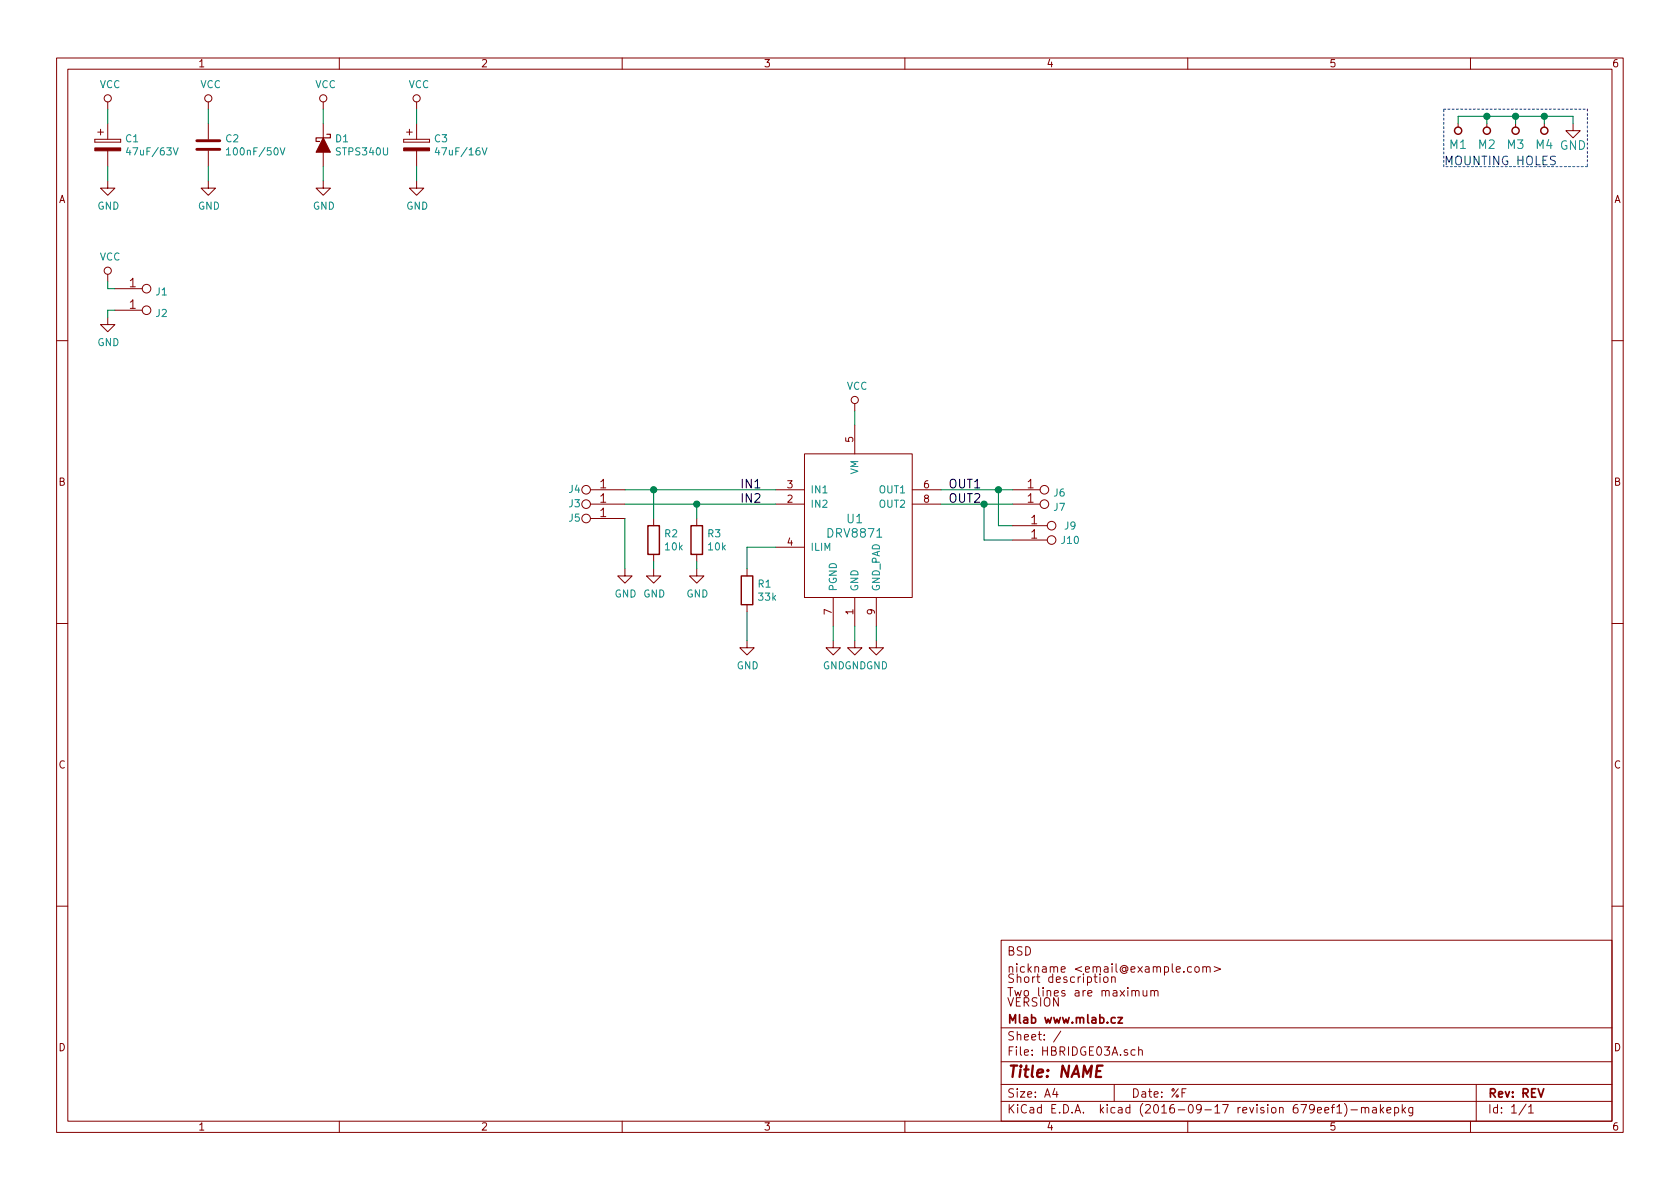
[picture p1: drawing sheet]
EESchema Schematic File Version 2
LIBS:74xgxx
LIBS:74xx
LIBS:actel
LIBS:adc-dac
LIBS:Altera
LIBS:analog_devices
LIBS:analog_switches
LIBS:atmel
LIBS:audio
LIBS:brooktre
LIBS:cmos4000
LIBS:conn
LIBS:contrib
LIBS:cypress
LIBS:dc-dc
LIBS:device
LIBS:digital-audio
LIBS:diode
LIBS:display
LIBS:dsp
LIBS:ESD_Protection
LIBS:ftdi
LIBS:gennum
LIBS:hc11
LIBS:intel
LIBS:interface
LIBS:ir
LIBS:Lattice
LIBS:linear
LIBS:logo
LIBS:maxim
LIBS:memory
LIBS:microchip_dspic33dsc
LIBS:microchip
LIBS:microchip_pic10mcu
LIBS:microchip_pic12mcu
LIBS:microchip_pic16mcu
LIBS:microchip_pic18mcu
LIBS:microchip_pic32mcu
LIBS:microcontrollers
LIBS:mlab_header
LIBS:mlab_mechanical
LIBS:motor_drivers
LIBS:motorola
LIBS:msp430
LIBS:nordicsemi
LIBS:nxp_armmcu
LIBS:onsemi
LIBS:opto
LIBS:Oscillators
LIBS:philips
LIBS:powerint
LIBS:power
LIBS:Power_Management
LIBS:pspice
LIBS:references
LIBS:regul
LIBS:relays
LIBS:rfcom
LIBS:sensors
LIBS:silabs
LIBS:siliconi
LIBS:stm32
LIBS:stm8
LIBS:supertex
LIBS:switches
LIBS:texas
LIBS:transf
LIBS:transistors
LIBS:valves
LIBS:video
LIBS:Xicor
LIBS:Zilog
LIBS:MLAB_BATERY
LIBS:MLAB_CONNECTORS
LIBS:MLAB_D
LIBS:MLAB_DISPLAY
LIBS:MLAB_IO
LIBS:MLAB_Jumpers
LIBS:MLAB_SW
LIBS:MLAB_T
LIBS:MLAB_U
LIBS:MLAB_TR
LIBS:HBRIDGE03A-cache
EELAYER 25 0
EELAYER END
$Descr A4 11693 8268
encoding utf-8
Sheet 1 1
Title "NAME"
Date "%F"
Rev "REV"
Comp "Mlab www.mlab.cz"
Comment1 "VERSION"
Comment2 "Short description \\nTwo lines are maximum"
Comment3 "nickname <email@example.com>"
Comment4 "BSD"
$EndDescr
$Comp
L HOLE M1
U 1 1
P 10150 900
F 0 "M1" V 10050 900 60  0000 C CNN
F 1 "HOLE" H 10150 800 60  0001 C CNN
F 2 "Mlab_Mechanical:MountingHole_3mm" H 10150 900 60  0001 C CNN
F 3 "" H 10150 900 60  0000 C CNN
	1    10150 900 
	0    -1   -1   0   
$EndComp
$Comp
L HOLE M2
U 1 1
P 10350 900
F 0 "M2" V 10250 900 60  0000 C CNN
F 1 "HOLE" H 10350 800 60  0001 C CNN
F 2 "Mlab_Mechanical:MountingHole_3mm" H 10350 900 60  0001 C CNN
F 3 "" H 10350 900 60  0000 C CNN
	1    10350 900 
	0    -1   -1   0   
$EndComp
$Comp
L HOLE M3
U 1 1
P 10550 900
F 0 "M3" V 10450 900 60  0000 C CNN
F 1 "HOLE" H 10550 800 60  0001 C CNN
F 2 "Mlab_Mechanical:MountingHole_3mm" H 10550 900 60  0001 C CNN
F 3 "" H 10550 900 60  0000 C CNN
	1    10550 900 
	0    -1   -1   0   
$EndComp
$Comp
L HOLE M4
U 1 1
P 10750 900
F 0 "M4" V 10650 900 60  0000 C CNN
F 1 "HOLE" H 10750 800 60  0001 C CNN
F 2 "Mlab_Mechanical:MountingHole_3mm" H 10750 900 60  0001 C CNN
F 3 "" H 10750 900 60  0000 C CNN
	1    10750 900 
	0    -1   -1   0   
$EndComp
$Comp
L GND #PWR01
U 1 1
P 10950 850
F 0 "#PWR01" H 10950 600 60  0001 C CNN
F 1 "GND" H 10950 700 60  0000 C CNN
F 2 "" H 10950 850 60  0000 C CNN
F 3 "" H 10950 850 60  0000 C CNN
	1    10950 850 
	1    0    0    -1  
$EndComp
Text Notes 10050 1150 0    60   ~ 0
MOUNTING HOLES
Wire Notes Line
	10050 1150 10050 750 
Wire Notes Line
	11050 1150 10050 1150
Wire Notes Line
	11050 750  11050 1150
Wire Notes Line
	10050 750  11050 750 
Connection ~ 10750 800 
Wire Wire Line
	10750 850  10750 800 
Connection ~ 10550 800 
Wire Wire Line
	10550 850  10550 800 
Connection ~ 10350 800 
Wire Wire Line
	10350 850  10350 800 
Wire Wire Line
	10150 800  10150 850 
Wire Wire Line
	10950 800  10150 800 
Wire Wire Line
	10950 850  10950 800 
$Comp
L DRV8871 U1
U 1 1
P 5950 3650
F 0 "U1" H 5950 3700 60  0000 C CNN
F 1 "DRV8871" H 5950 3600 60  0000 C CNN
F 2 "Mlab_IO:HSOP-8" H 5950 3650 60  0001 C CNN
F 3 "" H 5950 3650 60  0001 C CNN
	1    5950 3650
	1    0    0    -1  
$EndComp
$Comp
L GND #PWR02
U 1 1
P 5800 4450
F 0 "#PWR02" H 5800 4200 50  0001 C CNN
F 1 "GND" H 5805 4277 50  0000 C CNN
F 2 "" H 5800 4450 50  0000 C CNN
F 3 "" H 5800 4450 50  0000 C CNN
	1    5800 4450
	1    0    0    -1  
$EndComp
$Comp
L GND #PWR03
U 1 1
P 5950 4450
F 0 "#PWR03" H 5950 4200 50  0001 C CNN
F 1 "GND" H 5955 4277 50  0000 C CNN
F 2 "" H 5950 4450 50  0000 C CNN
F 3 "" H 5950 4450 50  0000 C CNN
	1    5950 4450
	1    0    0    -1  
$EndComp
$Comp
L GND #PWR04
U 1 1
P 6100 4450
F 0 "#PWR04" H 6100 4200 50  0001 C CNN
F 1 "GND" H 6105 4277 50  0000 C CNN
F 2 "" H 6100 4450 50  0000 C CNN
F 3 "" H 6100 4450 50  0000 C CNN
	1    6100 4450
	1    0    0    -1  
$EndComp
Wire Wire Line
	5800 4450 5800 4350
Wire Wire Line
	5950 4450 5950 4350
Wire Wire Line
	6100 4450 6100 4350
$Comp
L VCC #PWR05
U 1 1
P 5950 2850
F 0 "#PWR05" H 5950 2700 50  0001 C CNN
F 1 "VCC" H 5967 3023 50  0000 C CNN
F 2 "" H 5950 2850 50  0000 C CNN
F 3 "" H 5950 2850 50  0000 C CNN
	1    5950 2850
	1    0    0    -1  
$EndComp
Wire Wire Line
	5950 2950 5950 2850
$Comp
L CONN1_1 J6
U 1 1
P 7350 3450
F 0 "J6" H 7329 3480 50  0000 L CNN
F 1 "CONN1_1" H 7450 3400 40  0001 C CNN
F 2 "Mlab_CON:WAGO256" H 7400 3400 60  0001 C CNN
F 3 "" H 7400 3400 60  0000 C CNN
	1    7350 3450
	1    0    0    -1  
$EndComp
$Comp
L CONN1_1 J7
U 1 1
P 7350 3550
F 0 "J7" H 7329 3580 50  0000 L CNN
F 1 "CONN1_1" H 7450 3500 40  0001 C CNN
F 2 "Mlab_CON:WAGO256" H 7400 3500 60  0001 C CNN
F 3 "" H 7400 3500 60  0000 C CNN
	1    7350 3550
	1    0    0    -1  
$EndComp
Wire Wire Line
	6550 3400 7050 3400
Wire Wire Line
	6550 3500 7050 3500
Text Label 6600 3400 0    60   ~ 0
OUT1
Text Label 6600 3500 0    60   ~ 0
OUT2
$Comp
L JUMP_2x1 J3
U 1 1
P 3950 3250
F 0 "J3" H 3900 3500 50  0000 C CNN
F 1 "JUMP_2x1" V 3950 3400 40  0001 C CNN
F 2 "Mlab_Pin_Headers:Straight_2x01" H 3950 3250 60  0001 C CNN
F 3 "" H 3950 3250 60  0000 C CNN
	1    3950 3250
	-1   0    0    1   
$EndComp
$Comp
L JUMP_2x1 J4
U 1 1
P 3950 3350
F 0 "J4" H 3900 3400 50  0000 C CNN
F 1 "JUMP_2x1" V 3950 3500 40  0001 C CNN
F 2 "Mlab_Pin_Headers:Straight_2x01" H 3950 3350 60  0001 C CNN
F 3 "" H 3950 3350 60  0000 C CNN
	1    3950 3350
	-1   0    0    1   
$EndComp
Wire Wire Line
	4350 3400 5400 3400
Wire Wire Line
	4350 3500 5400 3500
Text Label 5150 3400 0    60   ~ 0
IN1
Text Label 5150 3500 0    60   ~ 0
IN2
$Comp
L R R1
U 1 1
P 5200 4100
F 0 "R1" H 5270 4146 50  0000 L CNN
F 1 "33k" H 5270 4055 50  0000 L CNN
F 2 "Mlab_R:SMD-0805" V 5130 4100 50  0001 C CNN
F 3 "" H 5200 4100 50  0000 C CNN
	1    5200 4100
	1    0    0    -1  
$EndComp
$Comp
L GND #PWR06
U 1 1
P 5200 4450
F 0 "#PWR06" H 5200 4200 50  0001 C CNN
F 1 "GND" H 5205 4277 50  0000 C CNN
F 2 "" H 5200 4450 50  0000 C CNN
F 3 "" H 5200 4450 50  0000 C CNN
	1    5200 4450
	1    0    0    -1  
$EndComp
Wire Wire Line
	5200 4250 5200 4450
Wire Wire Line
	5200 3950 5200 3800
Wire Wire Line
	5200 3800 5400 3800
$Comp
L VCC #PWR07
U 1 1
P 750 750
F 0 "#PWR07" H 750 600 50  0001 C CNN
F 1 "VCC" H 767 923 50  0000 C CNN
F 2 "" H 750 750 50  0000 C CNN
F 3 "" H 750 750 50  0000 C CNN
	1    750  750 
	1    0    0    -1  
$EndComp
$Comp
L CP C1
U 1 1
P 750 1000
F 0 "C1" H 868 1046 50  0000 L CNN
F 1 "47uF/63V" H 868 955 50  0000 L CNN
F 2 "Capacitors_ThroughHole:C_Radial_D6.3_L11.2_P2.5" H 788 850 50  0001 C CNN
F 3 "" H 750 1000 50  0000 C CNN
	1    750  1000
	1    0    0    -1  
$EndComp
$Comp
L C C2
U 1 1
P 1450 1000
F 0 "C2" H 1565 1046 50  0000 L CNN
F 1 "100nF/50V" H 1565 955 50  0000 L CNN
F 2 "Mlab_R:SMD-0805" H 1488 850 50  0001 C CNN
F 3 "" H 1450 1000 50  0000 C CNN
	1    1450 1000
	1    0    0    -1  
$EndComp
$Comp
L VCC #PWR08
U 1 1
P 1450 750
F 0 "#PWR08" H 1450 600 50  0001 C CNN
F 1 "VCC" H 1467 923 50  0000 C CNN
F 2 "" H 1450 750 50  0000 C CNN
F 3 "" H 1450 750 50  0000 C CNN
	1    1450 750 
	1    0    0    -1  
$EndComp
$Comp
L GND #PWR09
U 1 1
P 750 1250
F 0 "#PWR09" H 750 1000 50  0001 C CNN
F 1 "GND" H 755 1077 50  0000 C CNN
F 2 "" H 750 1250 50  0000 C CNN
F 3 "" H 750 1250 50  0000 C CNN
	1    750  1250
	1    0    0    -1  
$EndComp
$Comp
L GND #PWR010
U 1 1
P 1450 1250
F 0 "#PWR010" H 1450 1000 50  0001 C CNN
F 1 "GND" H 1455 1077 50  0000 C CNN
F 2 "" H 1450 1250 50  0000 C CNN
F 3 "" H 1450 1250 50  0000 C CNN
	1    1450 1250
	1    0    0    -1  
$EndComp
Wire Wire Line
	750  1250 750  1150
Wire Wire Line
	1450 1250 1450 1150
Wire Wire Line
	750  850  750  750 
Wire Wire Line
	1450 850  1450 750 
$Comp
L D_Schottky D1
U 1 1
P 2250 1000
F 0 "D1" V 2204 1079 50  0000 L CNN
F 1 "STPS340U" V 2295 1079 50  0000 L CNN
F 2 "Mlab_D:Diode-SMB_Standard" H 2250 1000 50  0001 C CNN
F 3 "" H 2250 1000 50  0000 C CNN
	1    2250 1000
	0    1    1    0   
$EndComp
$Comp
L VCC #PWR011
U 1 1
P 2250 750
F 0 "#PWR011" H 2250 600 50  0001 C CNN
F 1 "VCC" H 2267 923 50  0000 C CNN
F 2 "" H 2250 750 50  0000 C CNN
F 3 "" H 2250 750 50  0000 C CNN
	1    2250 750 
	1    0    0    -1  
$EndComp
$Comp
L GND #PWR012
U 1 1
P 2250 1250
F 0 "#PWR012" H 2250 1000 50  0001 C CNN
F 1 "GND" H 2255 1077 50  0000 C CNN
F 2 "" H 2250 1250 50  0000 C CNN
F 3 "" H 2250 1250 50  0000 C CNN
	1    2250 1250
	1    0    0    -1  
$EndComp
Wire Wire Line
	2250 1250 2250 1150
Wire Wire Line
	2250 850  2250 750 
$Comp
L GND #PWR013
U 1 1
P 4350 3950
F 0 "#PWR013" H 4350 3700 50  0001 C CNN
F 1 "GND" H 4355 3777 50  0000 C CNN
F 2 "" H 4350 3950 50  0000 C CNN
F 3 "" H 4350 3950 50  0000 C CNN
	1    4350 3950
	1    0    0    -1  
$EndComp
$Comp
L JUMP_2x1 J5
U 1 1
P 3950 3450
F 0 "J5" H 3900 3600 50  0000 C CNN
F 1 "JUMP_2x1" V 3950 3600 40  0001 C CNN
F 2 "Mlab_Pin_Headers:Straight_2x01" H 3950 3450 60  0001 C CNN
F 3 "" H 3950 3450 60  0000 C CNN
	1    3950 3450
	-1   0    0    1   
$EndComp
$Comp
L CONN1_1 J1
U 1 1
P 1100 2050
F 0 "J1" H 1079 2080 50  0000 L CNN
F 1 "CONN1_1" H 1200 2000 40  0001 C CNN
F 2 "Mlab_CON:WAGO256" H 1150 2000 60  0001 C CNN
F 3 "" H 1150 2000 60  0000 C CNN
	1    1100 2050
	1    0    0    -1  
$EndComp
$Comp
L CONN1_1 J2
U 1 1
P 1100 2200
F 0 "J2" H 1079 2230 50  0000 L CNN
F 1 "CONN1_1" H 1200 2150 40  0001 C CNN
F 2 "Mlab_CON:WAGO256" H 1150 2150 60  0001 C CNN
F 3 "" H 1150 2150 60  0000 C CNN
	1    1100 2200
	1    0    0    -1  
$EndComp
$Comp
L GND #PWR014
U 1 1
P 750 2200
F 0 "#PWR014" H 750 1950 50  0001 C CNN
F 1 "GND" H 755 2027 50  0000 C CNN
F 2 "" H 750 2200 50  0000 C CNN
F 3 "" H 750 2200 50  0000 C CNN
	1    750  2200
	1    0    0    -1  
$EndComp
$Comp
L VCC #PWR015
U 1 1
P 750 1950
F 0 "#PWR015" H 750 1800 50  0001 C CNN
F 1 "VCC" H 767 2123 50  0000 C CNN
F 2 "" H 750 1950 50  0000 C CNN
F 3 "" H 750 1950 50  0000 C CNN
	1    750  1950
	1    0    0    -1  
$EndComp
Wire Wire Line
	750  1950 750  2000
Wire Wire Line
	750  2000 800  2000
Wire Wire Line
	750  2200 750  2150
Wire Wire Line
	750  2150 800  2150
$Comp
L VCC #PWR016
U 1 1
P 2900 750
F 0 "#PWR016" H 2900 600 50  0001 C CNN
F 1 "VCC" H 2917 923 50  0000 C CNN
F 2 "" H 2900 750 50  0000 C CNN
F 3 "" H 2900 750 50  0000 C CNN
	1    2900 750 
	1    0    0    -1  
$EndComp
$Comp
L CP C3
U 1 1
P 2900 1000
F 0 "C3" H 3018 1046 50  0000 L CNN
F 1 "47uF/16V" H 3018 955 50  0000 L CNN
F 2 "Mlab_C:TantalC_SizeC_Reflow" H 2938 850 50  0001 C CNN
F 3 "" H 2900 1000 50  0000 C CNN
	1    2900 1000
	1    0    0    -1  
$EndComp
$Comp
L GND #PWR017
U 1 1
P 2900 1250
F 0 "#PWR017" H 2900 1000 50  0001 C CNN
F 1 "GND" H 2905 1077 50  0000 C CNN
F 2 "" H 2900 1250 50  0000 C CNN
F 3 "" H 2900 1250 50  0000 C CNN
	1    2900 1250
	1    0    0    -1  
$EndComp
Wire Wire Line
	2900 1250 2900 1150
Wire Wire Line
	2900 850  2900 750 
Wire Wire Line
	6950 3400 6950 3650
Wire Wire Line
	6950 3650 7050 3650
Connection ~ 6950 3400
Wire Wire Line
	6850 3500 6850 3750
Wire Wire Line
	6850 3750 7050 3750
Connection ~ 6850 3500
Wire Wire Line
	4350 3600 4350 3950
$Comp
L R R2
U 1 1
P 4550 3750
F 0 "R2" H 4620 3796 50  0000 L CNN
F 1 "10k" H 4620 3705 50  0000 L CNN
F 2 "Mlab_R:SMD-0805" V 4480 3750 50  0001 C CNN
F 3 "" H 4550 3750 50  0000 C CNN
	1    4550 3750
	1    0    0    -1  
$EndComp
$Comp
L R R3
U 1 1
P 4850 3750
F 0 "R3" H 4920 3796 50  0000 L CNN
F 1 "10k" H 4920 3705 50  0000 L CNN
F 2 "Mlab_R:SMD-0805" V 4780 3750 50  0001 C CNN
F 3 "" H 4850 3750 50  0000 C CNN
	1    4850 3750
	1    0    0    -1  
$EndComp
Wire Wire Line
	4550 3400 4550 3600
Connection ~ 4550 3400
Wire Wire Line
	4850 3500 4850 3600
Connection ~ 4850 3500
$Comp
L GND #PWR020
U 1 1
P 4550 3950
F 0 "#PWR020" H 4550 3700 50  0001 C CNN
F 1 "GND" H 4555 3777 50  0000 C CNN
F 2 "" H 4550 3950 50  0000 C CNN
F 3 "" H 4550 3950 50  0000 C CNN
	1    4550 3950
	1    0    0    -1  
$EndComp
$Comp
L GND #PWR021
U 1 1
P 4850 3950
F 0 "#PWR021" H 4850 3700 50  0001 C CNN
F 1 "GND" H 4855 3777 50  0000 C CNN
F 2 "" H 4850 3950 50  0000 C CNN
F 3 "" H 4850 3950 50  0000 C CNN
	1    4850 3950
	1    0    0    -1  
$EndComp
Wire Wire Line
	4850 3950 4850 3900
Wire Wire Line
	4550 3950 4550 3900
$Comp
L JUMP_2x1 J9
U 1 1
P 7450 3800
F 0 "J9" H 7450 3950 50  0000 C CNN
F 1 "JUMP_2x1" V 7450 3950 40  0001 C CNN
F 2 "Mlab_Pin_Headers:Straight_2x01" H 7450 3800 60  0001 C CNN
F 3 "" H 7450 3800 60  0000 C CNN
	1    7450 3800
	1    0    0    -1  
$EndComp
$Comp
L JUMP_2x1 J10
U 1 1
P 7450 3900
F 0 "J10" H 7450 4050 50  0000 C CNN
F 1 "JUMP_2x1" V 7450 4050 40  0001 C CNN
F 2 "Mlab_Pin_Headers:Straight_2x01" H 7450 3900 60  0001 C CNN
F 3 "" H 7450 3900 60  0000 C CNN
	1    7450 3900
	1    0    0    -1  
$EndComp
$EndSCHEMATC
